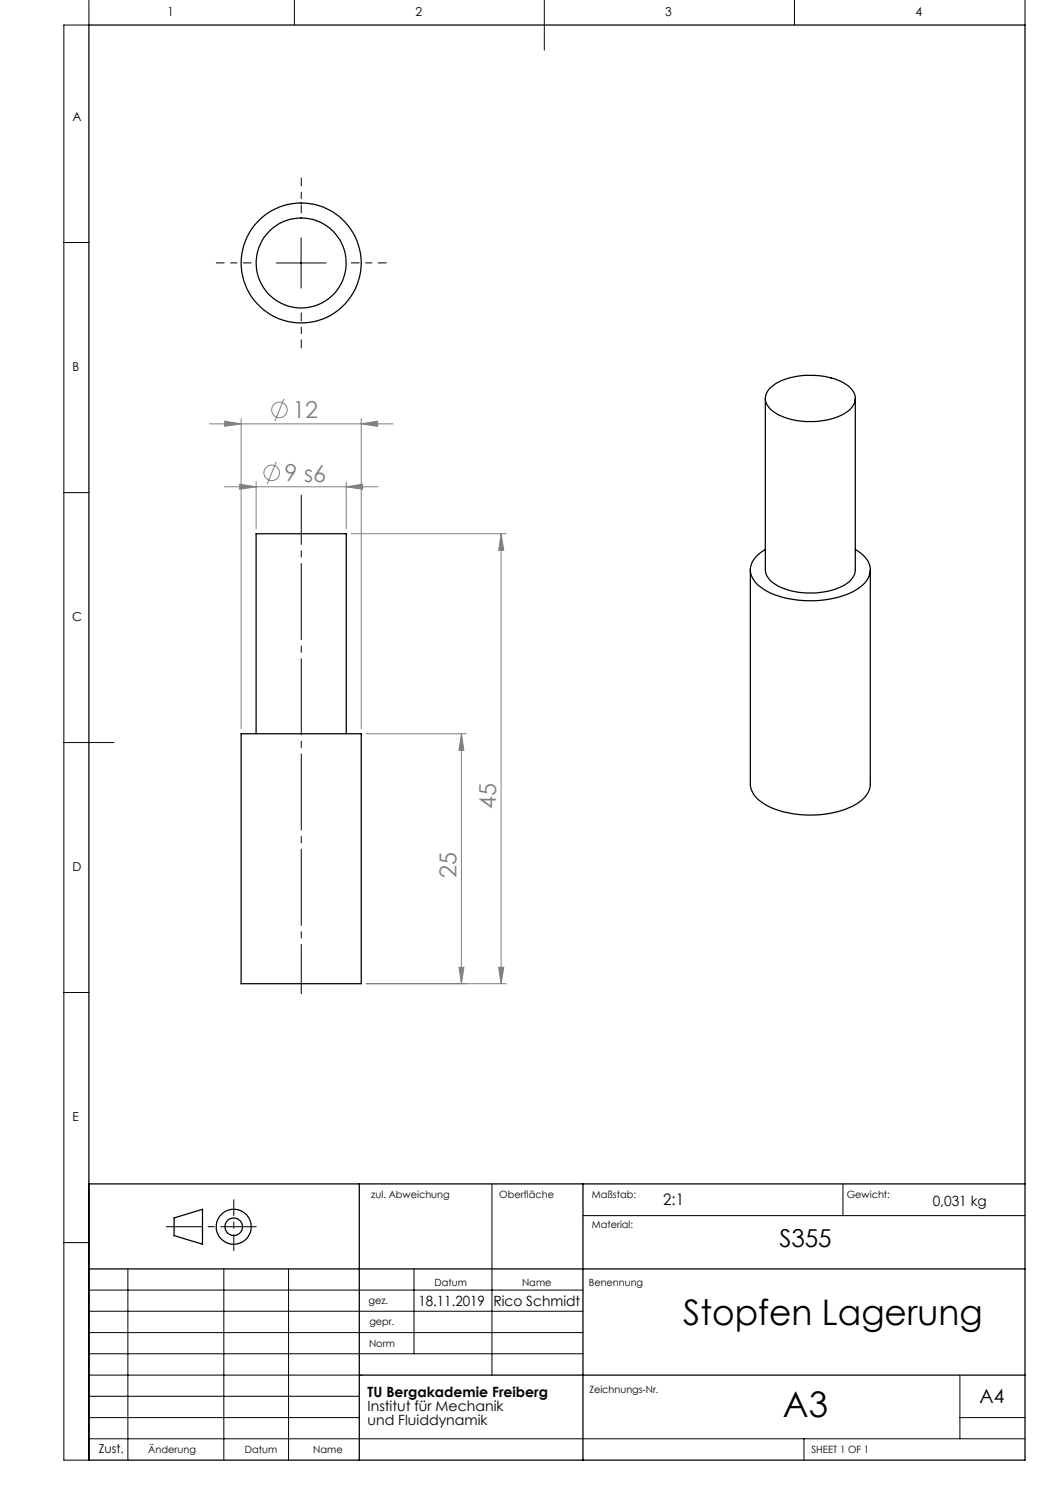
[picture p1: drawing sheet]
<svg xmlns="http://www.w3.org/2000/svg" width="210mm" height="297mm" viewBox="0 0 210 297" stroke-linecap="round" stroke-linejoin="round" font-family="sans-serif">
<g fill="none" stroke="#808080" stroke-width=".2">
<path d="M56.8 79.8l-1.8 4.4M41.9 84.8h36.7M44.9 97.4h30.7M44.9 84.2l3.3 .6-3.3 .5zM47.9 96.8l3.3 .6-3.3 .5zM48.2 83.7v62.1M51.2 96.3v9.5M55.2 92.4l-1.8 4.4M69.3 97.4l3.2-.6v1.1zM69.3 96.3v9.5M72.2 84.8l3.3-.6v1.1zM72.2 83.7v62.1"/>
<path d="M70.2 106.7h31M100.2 106.7l.6 3.4h-1.1zM100.2 106.7v90M73.2 146.8h20.1M92.3 146.8l.5 3.3h-1zM92.3 146.8v49.9M73.2 196.7h28M91.8 193.5h1l-.5 3.2zM99.7 193.5h1.1l-.6 3.2z"/>
<circle cx="54.3" cy="94.6" r="1.55"/>
<circle cx="55.9" cy="82" r="1.55"/>
</g>
<g fill="none" stroke="#000" stroke-width=".25">
<path d="M17.8 5h187.2v287h-187.2zM17.8 236.8h187.2M71.9 236.8v55.2M116.6 236.8v55.2M17.8 253.8h187.2M34.8 243.6l5.7-1.7v6.9l-5.7-1.7zM71.9 275h133.1"/>
<circle cx="46.7" cy="245.4" r="1.74"/>
<circle cx="46.7" cy="245.4" r="3.5"/>
</g>
<path d="M60.3 198.7v-99.7" fill="none" stroke="#000" stroke-width=".2" stroke-dasharray="15.2 1.3 1.3 1.3" stroke-dashoffset="5.4"/>
<path d="M50.3 52.6h-7M60.3 42.6v-7M70.3 52.6h7M60.3 62.6v7" fill="none" stroke="#000" stroke-width=".2" stroke-dasharray="15.2 1.3 1.3 1.3" stroke-dashoffset="13.6"/>
<g fill="none" stroke="#000" stroke-width=".2">
<path d="M17.8 0v5h-5v287h5v-55.2M58.9 0v5M108.9 0v10M158.9 0v5M205 0v5M12.8 48.5h5M55.2 52.6h10M60.2 47.6v10M12.8 98.5h5M12.8 148.5h10M12.8 198.5h5M98.4 236.8v38.2"/>
<path d="M168.6 236.8v6.3M12.8 248.5h5M17.8 258h98.8M25.6 253.8v38.2M44.8 253.8v38.2M57.7 253.8v38.2M82.8 253.8v17M116.6 243.1h88.4M17.8 270.8h98.8M17.8 266.5h98.8M17.8 262.3h98.8M17.8 279.3h54.1"/>
<path d="M17.8 275h54.6M192 275v12.8M17.8 287.8h187.2M17.8 283.5h54.1M160.8 287.8v4.2M192 283.5h13"/>
</g>
<path d="M33.3 245.3h18" fill="none" stroke="#000" stroke-width=".2" stroke-dasharray="15.2 1.3 1.3 1.3" stroke-dashoffset="8.1"/>
<path d="M46.8 239.9v10.2" fill="none" stroke="#000" stroke-width=".2" stroke-dasharray="15.2 1.3 1.3 1.3" stroke-dashoffset="12.1"/>
<g fill="#808080">
<path d="M47.9 96.8l3.3 .6-3.3 .5zM69.3 97.4l3.2-.6v1.1zM44.9 84.2l3.3 .6-3.3 .5zM72.2 84.8l3.3-.6v1.1z"/>
<path d="M91.8 193.5h1l-.5 3.2zM92.3 146.8l.5 3.3h-1zM99.7 193.5h1.1l-.6 3.2zM100.2 106.7l.6 3.4h-1.1z"/>
</g>
<g fill="none" stroke="#000" stroke-width=".25">
<path d="M153.1 79.7v34.3a4.1 4.1 0 0 0 2.6 3.3 15.2 15.2 0 0 0 13.6-.6 3.5 3.5 0 0 0 1.8-2.7v-34.3M153.8 77.8a11.8 11.8 0 0 1 8.8-2.7 10.8 10.8 0 0 1 7.8 2.8 2.93 2.93 0 0 1-1.1 4.5 14.9 14.9 0 0 1-14.1 .3 3.2 3.2 0 0 1-1.8-4.1zM150.1 114v42.8a4.9 4.9 0 0 0 2.9 4.1 20.3 20.3 0 0 0 18.2 0 4.9 4.9 0 0 0 2.9-4.1v-42.8M153.1 109.9a4.7 4.7 0 0 0-3 4.8 6.4 6.4 0 0 0 4.1 4 20.7 20.7 0 0 0 17-.7 4.7 4.7 0 0 0 2.8-4.7 5.6 5.6 0 0 0-2.9-3.4M48.2 146.8h24v49.9h-24zM51.2 146.8v-40.1h18.1v40.1"/>
<circle cx="60.2" cy="52.6" r="9"/>
<circle cx="60.2" cy="52.6" r="12"/>
</g>
<g font-size="7.1">
<text x="136.7" y="265.1">Stopfen Lagerung</text>
<text x="156.6" y="283.3">A3</text>
</g>
<text font-size="4.9" x="155.9" y="249.5">S355</text>
<g font-size="4.7" fill="#808080">
<text x="58.5" y="83.7">12</text>
<text x="56.9" y="96.3">9 s6</text>
<text x="99.2" y="161.8" transform="rotate(-90 99.2 161.8)">45</text>
<text x="91.3" y="175.5" transform="rotate(-90 91.3 175.5)">25</text>
</g>
<text font-size="3.9" x="195.9" y="280.6">A4</text>
<text font-size="3.2" x="132.7" y="241.1">2:1</text>
<g font-size="2.8">
<text x="186.5" y="241.2">0,031 kg</text>
<text x="83.7" y="261.1">18.11.2019</text>
<text x="98.7" y="261.1">Rico Schmidt</text>
<text x="73.5" y="279.4">TU Bergakademie Freiberg</text>
<text x="73.5" y="282.2">Institut für Mechanik</text>
<text x="73.5" y="285">und Fluiddynamik</text>
</g>
<g font-size="2.5">
<text x="33.5" y="3.2">1</text>
<text x="83.1" y="3.2">2</text>
<text x="133.1" y="3.2">3</text>
<text x="183.1" y="3.2">4</text>
<text x="14.5" y="24.2">A</text>
<text x="14.5" y="74.2">B</text>
<text x="14.5" y="124.2">C</text>
<text x="14.5" y="174.2">D</text>
<text x="14.5" y="224.2">E</text>
<text x="19.8" y="290.5">Zust.</text>
</g>
<g font-size="2">
<text x="74.3" y="239.6">zul. Abweichung</text>
<text x="99.9" y="239.6">Oberfläche</text>
<text x="118.4" y="239.6">Maßstab:</text>
<text x="169.3" y="239.6">Gewicht:</text>
<text x="118.4" y="245.6">Material:</text>
<text x="86.9" y="257.2">Datum</text>
<text x="104.4" y="257.2">Name</text>
<text x="117.8" y="257.2">Benennung</text>
<text x="73.7" y="260.7">gez.</text>
<text x="73.8" y="269.4">Norm</text>
<text x="73.9" y="265">gepr.</text>
<text x="117.9" y="278.6">Zeichnungs-Nr.</text>
<text x="29.7" y="290.5">Änderung</text>
<text x="49" y="290.5">Datum</text>
<text x="62.7" y="290.5">Name</text>
<text x="162.3" y="290.6">SHEET 1 OF 1</text>
</g>
</svg>
